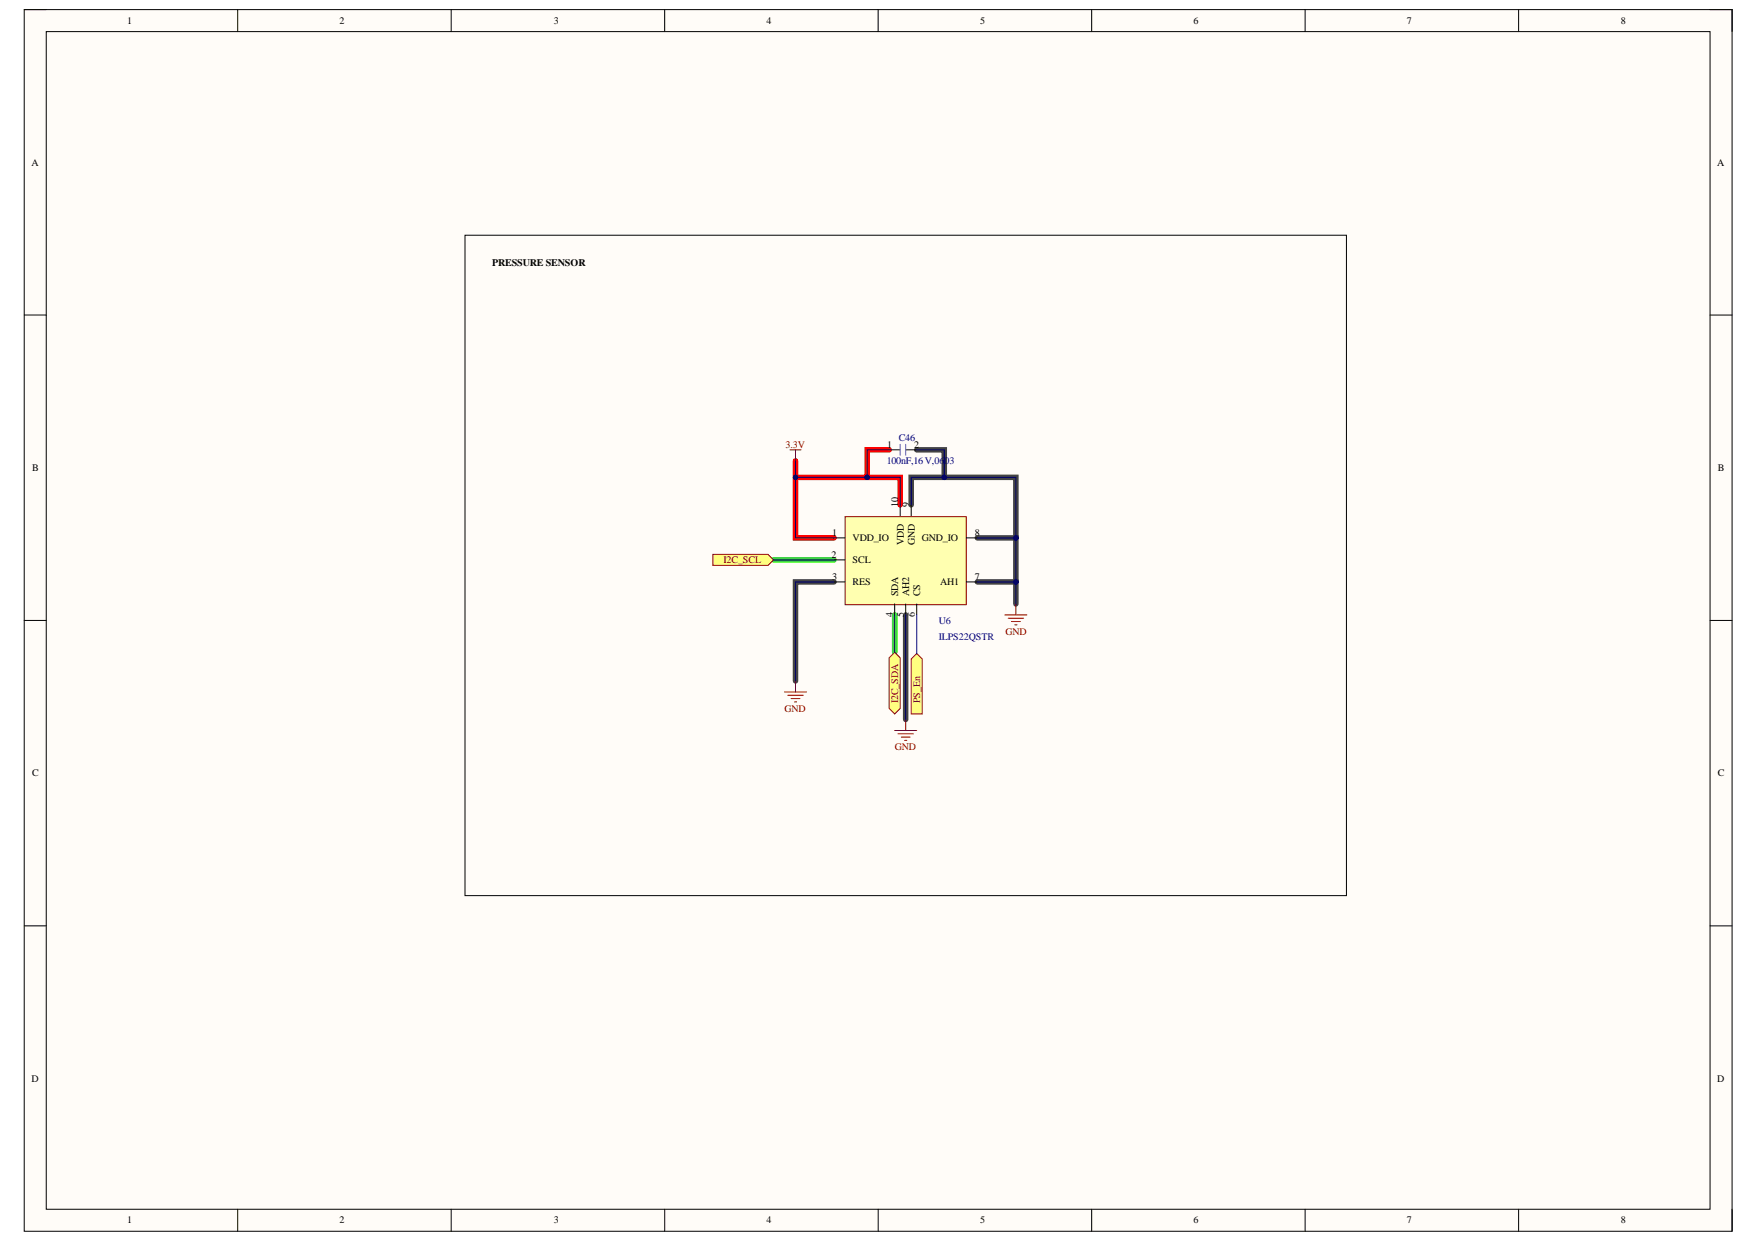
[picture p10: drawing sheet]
<svg xmlns="http://www.w3.org/2000/svg" width="297mm" height="210mm" viewBox="0 0 297 210" stroke-linecap="round" stroke-linejoin="round" font-family="sans-serif">
<path d="M4.1 1.6h288.6v206.5h-288.6z" fill-rule="evenodd" fill="#fffcf8"/>
<path d="M4.1 1.6h288.6v206.5h-288.6z" fill="none" stroke="#000" stroke-width=".17"/>
<path d="M7.8 5.3h281.1v199.1h-281.1z" fill-rule="evenodd" fill="#fffcf8"/>
<g fill="none" stroke="#000" stroke-width=".17">
<path d="M4.1 1.6h3.7M7.8 5.3h281.1v199.1h-281.1zM40.2 1.6v3.7M76.2 1.6v3.7M112.3 1.6v3.7M148.4 1.6v3.7M184.5 1.6v3.7M220.5 1.6v3.7M256.6 1.6v3.7M288.9 1.6h3.8v3.7M4.1 53.2h3.7M288.9 53.2h3.8"/>
<path d="M4.1 104.9h3.7M288.9 104.9h3.8M4.1 156.5h3.7M288.9 156.5h3.8M40.2 204.4v3.7M76.2 204.4v3.7M112.3 204.4v3.7M148.4 204.4v3.7M184.5 204.4v3.7M220.5 204.4v3.7M256.6 204.4v3.7M292.7 204.4v3.7"/>
</g>
<path d="M134.4 77.9v13h6.5M150.2 76h-3.7v4.7M134.4 80.7h17.7v4.6" fill="none" stroke="#f00" stroke-width=".93"/>
<path d="M154.9 76h4.6v4.7M140.9 98.3h-6.5v16.8M154 85.3v-4.6h17.6v10.2M165.1 98.3h6.5v3.8M165.1 90.9h6.5v7.4M153 103.9v17.7" fill="none" stroke="#434343" stroke-width=".93"/>
<path d="M130.7 94.6h10.2M151.2 103.9v6.3" fill="none" stroke="#0f0" stroke-width=".93"/>
<path d="M142.8 87.3h20.5v14.9h-20.5z" fill-rule="evenodd" fill="#ffffb0"/>
<g fill="none" stroke="#800000" stroke-width=".17">
<path d="M133.5 76h1.8M134.4 76v1.9M142.8 87.3h20.5v14.9h-20.5zM132.6 116.9h3.7M133.1 117.5h2.6M133.7 118.1h1.5M134.2 118.6h.4M134.4 115.1v1.8M169.8 103.9h3.7M170.3 104.5h2.7M170.9 105h1.5M171.5 105.6h.3"/>
<path d="M171.6 102.1v1.8M151.2 123.5h3.7M151.7 124h2.6M152.3 124.6h1.5M152.8 125.1h.4M153 121.6v1.9"/>
</g>
<path d="M140.9 90.9h1.9M140.9 94.6h1.9M140.9 98.3h1.9M152.1 85.3v1.9M154 85.3v1.9M163.3 90.9h1.8M163.3 98.3h1.8M151.2 102.1v1.8M153 102.1v1.8M154.9 102.1v1.8" fill="none" stroke="#000" stroke-width=".17"/>
<path d="M150.2 111.2l1-1 .9 1v8.5l-.9 1-1-1z" fill-rule="evenodd" fill="#ffff80"/>
<path d="M150.2 111.2l1-1 .9 1v8.5l-.9 1-1-1z" fill="none" stroke="#800000" stroke-width=".17"/>
<path d="M120.4 93.7h9.4l.9 .9-.9 1h-9.4z" fill-rule="evenodd" fill="#ffff80"/>
<path d="M120.4 93.7h9.4l.9 .9-.9 1h-9.4z" fill="none" stroke="#800000" stroke-width=".17"/>
<path d="M154 111.4l.9-1 .9 1v9.3h-1.8z" fill-rule="evenodd" fill="#ffff80"/>
<path d="M154 111.4l.9-1 .9 1v9.3h-1.8z" fill="none" stroke="#800000" stroke-width=".17"/>
<path d="M150.2 76h1.9M153 76h1.9" fill="none" stroke="#000" stroke-width=".17"/>
<path d="M152.1 75.1v1.9M153 75.1v1.9" fill="none" stroke="#3d85c6" stroke-width=".17"/>
<path d="M134.4 77.9v13h6.5" fill="none" stroke="#000080" stroke-width=".17"/>
<circle cx="134.4" cy="80.7" r=".37" fill="#000080"/>
<g fill="none" stroke="#000080" stroke-width=".17">
<path d="M134.4 80.7h17.7v4.6"/>
<circle cx="134.4" cy="80.7" r=".37"/>
</g>
<circle cx="134.4" cy="80.7" r=".37" fill="#000080"/>
<circle cx="134.4" cy="80.7" r=".37" fill="none" stroke="#000080" stroke-width=".17"/>
<circle cx="146.5" cy="80.7" r=".37" fill="#000080"/>
<g fill="none" stroke="#000080" stroke-width=".17">
<path d="M140.9 98.3h-6.5v16.8M165.1 98.3h6.5v3.8"/>
<circle cx="146.5" cy="80.7" r=".37"/>
</g>
<circle cx="171.6" cy="98.3" r=".37" fill="#000080"/>
<g fill="none" stroke="#000080" stroke-width=".17">
<path d="M165.1 90.9h6.5v7.4"/>
<circle cx="171.6" cy="98.3" r=".37"/>
</g>
<circle cx="171.6" cy="90.9" r=".37" fill="#000080"/>
<circle cx="171.6" cy="90.9" r=".37" fill="none" stroke="#000080" stroke-width=".17"/>
<circle cx="171.6" cy="98.3" r=".37" fill="#000080"/>
<g fill="none" stroke="#000080" stroke-width=".17">
<path d="M154 85.3v-4.6h17.6v10.2"/>
<circle cx="171.6" cy="98.3" r=".37"/>
</g>
<circle cx="159.5" cy="80.7" r=".37" fill="#000080"/>
<circle cx="159.5" cy="80.7" r=".37" fill="none" stroke="#000080" stroke-width=".17"/>
<circle cx="171.6" cy="90.9" r=".37" fill="#000080"/>
<g fill="none" stroke="#000080" stroke-width=".17">
<path d="M150.2 76h-3.7v4.7M130.7 94.6h10.2M151.2 103.9v6.3M153 103.9v17.7M154.9 103.9v6.5"/>
<circle cx="171.6" cy="90.9" r=".37"/>
</g>
<circle cx="146.5" cy="80.7" r=".37" fill="#000080"/>
<g fill="none" stroke="#000080" stroke-width=".17">
<path d="M154.9 76h4.6v4.7"/>
<circle cx="146.5" cy="80.7" r=".37"/>
</g>
<circle cx="159.5" cy="80.7" r=".37" fill="#000080"/>
<circle cx="159.5" cy="80.7" r=".37" fill="none" stroke="#000080" stroke-width=".17"/>
<path d="M78.6 39.8h148.9v111.6h-148.9z" fill="none" stroke="#000" stroke-width=".17"/>
<g font-size="1.7">
<text x="21.5" y="4.1">1</text>
<text x="57.4" y="4.1">2</text>
<text x="93.6" y="4.1">3</text>
<text x="129.5" y="4.1">4</text>
<text x="165.6" y="4.1">5</text>
<text x="201.7" y="4.1">6</text>
<text x="237.7" y="4.1">7</text>
<text x="273.8" y="4.1">8</text>
<text x="5.3" y="28">A</text>
<text x="290.2" y="28">A</text>
<text x="83.2" y="45">PRESSURE SENSOR</text>
<text x="149.9" y="75.6">1</text>
<text x="154.5" y="75.6">2</text>
<text x="5.4" y="79.6">B</text>
<text x="290.2" y="79.6">B</text>
<text x="151.8" y="85.7" transform="rotate(-90 151.8 85.7)">10</text>
<text x="153.6" y="85.7" transform="rotate(-90 153.6 85.7)">9</text>
<text x="140.5" y="94.2">2</text>
<text x="140.6" y="90.5">1</text>
<text x="144.1" y="91.4">VDD_IO</text>
<text x="144.1" y="95.2">SCL</text>
<text x="152.7" y="92" transform="rotate(-90 152.7 92)">VDD</text>
<text x="154.6" y="92" transform="rotate(-90 154.6 92)">GND</text>
<text x="155.7" y="91.4">GND_IO</text>
<text x="164.7" y="90.5">8</text>
<text x="140.6" y="98">3</text>
<text x="144.1" y="98.9">RES</text>
<text x="151.8" y="100.7" transform="rotate(-90 151.8 100.7)">SDA</text>
<text x="153.6" y="100.7" transform="rotate(-90 153.6 100.7)">AH2</text>
<text x="155.5" y="100.7" transform="rotate(-90 155.5 100.7)">CS</text>
<text x="158.9" y="98.9">AH1</text>
<text x="164.7" y="98">7</text>
<text x="150.8" y="104.3" transform="rotate(-90 150.8 104.3)">4</text>
<text x="152.7" y="104.3" transform="rotate(-90 152.7 104.3)">5</text>
<text x="154.6" y="104.3" transform="rotate(-90 154.6 104.3)">6</text>
<text x="5.4" y="131.2">C</text>
<text x="290.2" y="131.2">C</text>
<text x="5.3" y="182.8">D</text>
<text x="290.2" y="182.8">D</text>
<text x="21.5" y="206.7">1</text>
<text x="57.4" y="206.7">2</text>
<text x="93.6" y="206.7">3</text>
<text x="129.5" y="206.7">4</text>
<text x="165.6" y="206.7">5</text>
<text x="201.7" y="206.7">6</text>
<text x="237.7" y="206.7">7</text>
<text x="273.8" y="206.7">8</text>
</g>
<g font-size="1.7" fill="#800000">
<text x="132.7" y="75.6">3.3V</text>
<text x="122.2" y="95.2">I2C_SCL</text>
<text x="169.9" y="107.3">GND</text>
<text x="151.8" y="118.8" transform="rotate(-90 151.8 118.8)">I2C_SDA</text>
<text x="155.5" y="118.8" transform="rotate(-90 155.5 118.8)">PS_En</text>
<text x="132.6" y="120.3">GND</text>
<text x="151.2" y="126.8">GND</text>
</g>
<g font-size="1.7" fill="#000080">
<text x="151.9" y="74.5">C46</text>
<text x="149.8" y="78.4">100nF,16 V,0603</text>
<text x="158.6" y="105.4">U6</text>
<text x="158.6" y="108.2">ILPS22QSTR</text>
</g>
</svg>
